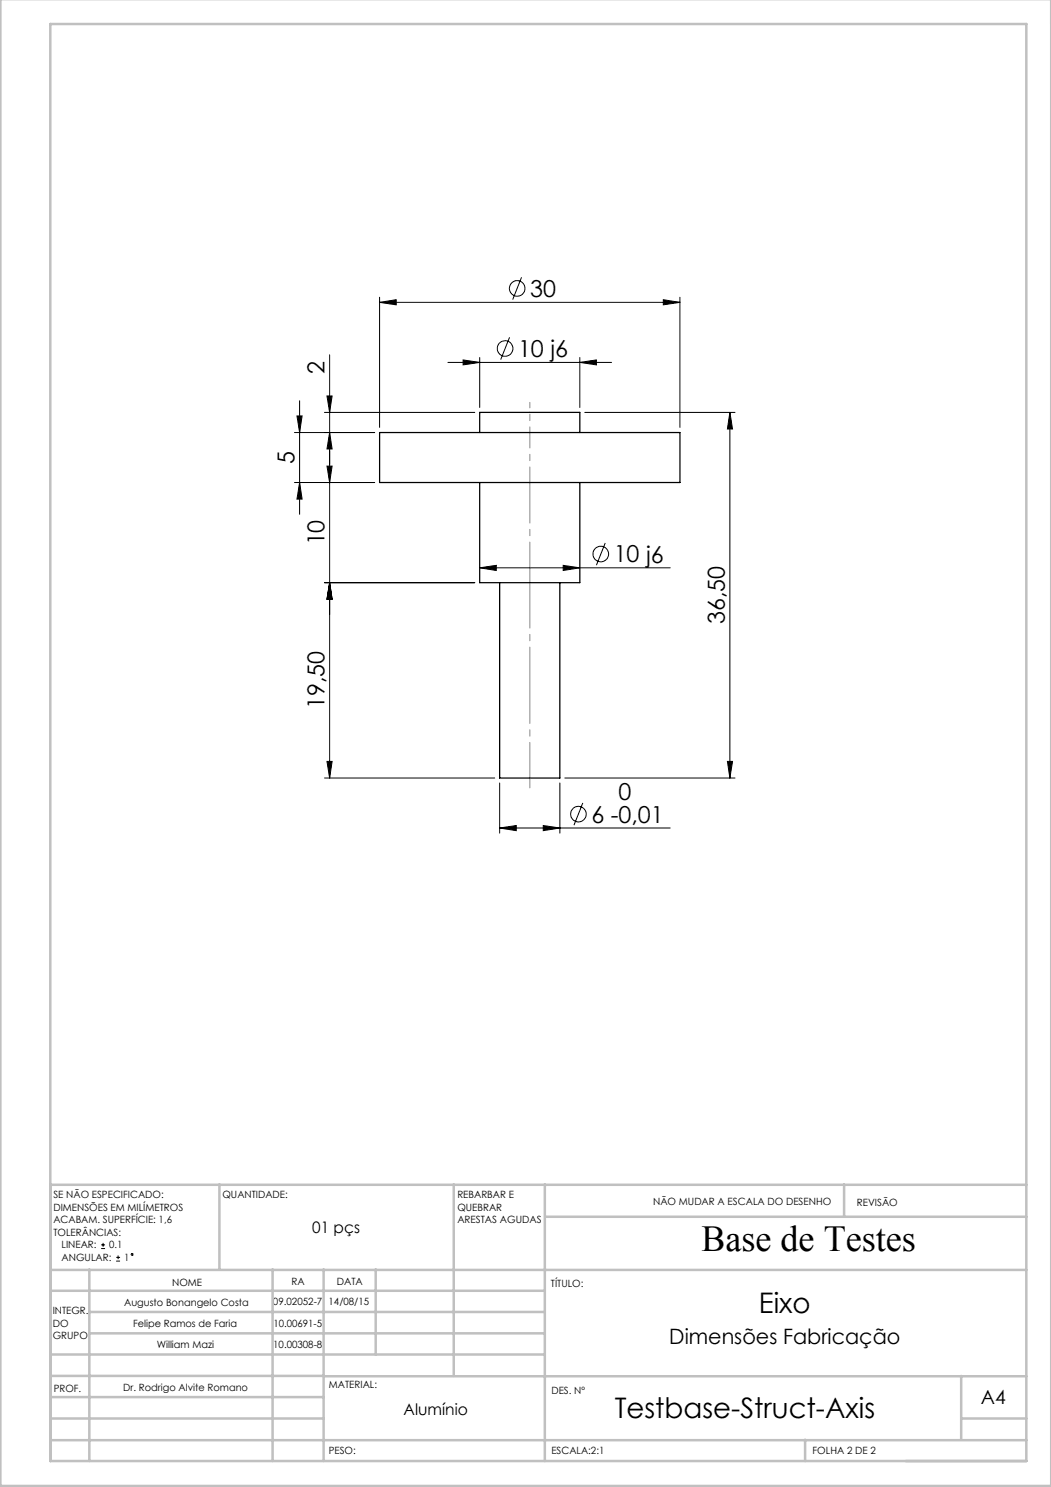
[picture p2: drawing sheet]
<svg xmlns="http://www.w3.org/2000/svg" width="210mm" height="297mm" viewBox="0 0 210 297" stroke-linecap="round" stroke-linejoin="round" font-family="sans-serif">
<g fill="none" stroke="#000" stroke-width=".2">
<path d="M75.8 59.4v26M104.2 55.4l-1.8 4.4M132.5 59.9l3.4 .5-3.4 .5zM135.9 59.4v26M65.3 79.1h1.1l-.5 3.3zM65.9 70.9v84.5M75.8 60.4l3.4-.5v1zM75.8 60.4h60.1M89.5 72.4h32.7M92.5 71.9l3.3 .5-3.3 .5zM95.8 71.4v10M101.8 67.4l-1.8 4.4"/>
<path d="M115.9 72.4l3.3-.5v1zM115.9 71.4v10M58.8 86.4h16.1M58.8 96.4h16.1M59.3 83.1h1.1l-.5 3.3zM59.9 80v22.7M59.9 96.4l.5 3.3h-1.1zM64.8 82.4h30.1M65.3 93.1h1.1l-.5 3.3zM65.9 86.4l.5 3.3h-1.1zM116.8 82.4h30.1M145.8 82.4v73"/>
<path d="M145.8 82.4l.6 3.3h-1.1zM64.8 116.4h30.1M65.9 116.4l.5 3.3h-1.1zM95.8 113.4l3.4-.5v1zM95.8 113.4h38.1M112.5 112.9l3.4 .5-3.4 .5zM120.9 108.4l-1.7 4.5M64.8 155.4h34M65.3 152.1h1.1l-.5 3.3zM99.8 156.4v10M111.9 156.4v10M112.9 155.4h34"/>
<path d="M145.3 152.1h1.1l-.6 3.3zM99.8 165.4l3.4-.5v1zM99.8 165.4h34.1M108.5 164.9l3.4 .5-3.4 .5zM116.5 160.4l-1.8 4.4M20.2 249.4h.8M20.2 248.6h.8M20.6 248.2v.8M23.2 251.9h.8M23.2 251.1h.8M23.6 250.8v.7"/>
<circle cx="103.3" cy="57.6" r="1.55"/>
<circle cx="100.9" cy="69.6" r="1.56"/>
<circle cx="120" cy="110.7" r="1.55"/>
<circle cx="115.6" cy="162.6" r="1.56"/>
<circle cx="26.4" cy="250.5" r=".19"/>
</g>
<path d="M105.9 157.4v-41" fill="none" stroke="#808080" stroke-width=".2" stroke-dasharray="15.2 1.3 1.3 1.3" stroke-dashoffset="6.2"/>
<path d="M105.9 86.4v10" fill="none" stroke="#808080" stroke-width=".2" stroke-dasharray="15.2 1.3 1.3 1.3" stroke-dashoffset="12.1"/>
<path d="M105.9 116.4v-20" fill="none" stroke="#808080" stroke-width=".2" stroke-dasharray="15.2 1.3 1.3 1.3" stroke-dashoffset="7.1"/>
<path d="M105.9 80.4v6" fill="none" stroke="#808080" stroke-width=".2" stroke-dasharray="15.2 1.3 1.3 1.3" stroke-dashoffset="14.1"/>
<g fill="none" stroke="#c0c0c0" stroke-width=".5">
<path d="M.1 -.1v296.9h209.9v-296.9M10.1 4.8h195v287h-195zM10.1 236.6h195M43.9 236.6v16.9M90.7 236.6v38.2M108.9 236.6v55.2M168.7 236.6v6.3M10.1 257.8h98.8M10.1 253.6h195M17.9 253.5v38.3M54.5 253.5v38.3M64.7 253.5v38.3"/>
<path d="M75.1 253.5v17M108.9 243h96.2M10.1 270.5h98.8M10.1 279h54.6M10.1 274.8h54.6M17.9 266.3h91M17.9 262h91M64.7 274.9h140.4M192.1 274.8v12.7M10.1 283.3h54.6M10.1 287.7h195M160.9 287.5v4.3"/>
<path d="M192.1 283.3h13"/>
</g>
<g fill="#000">
<path d="M75.8 60.4l3.4-.5v1zM132.5 59.9l3.4 .5-3.4 .5zM95.8 113.4l3.4-.5v1zM112.5 112.9l3.4 .5-3.4 .5zM99.8 165.4l3.4-.5v1zM108.5 164.9l3.4 .5-3.4 .5z"/>
<path d="M115.9 72.4l3.3-.5v1zM92.5 71.9l3.3 .5-3.3 .5z"/>
<path d="M65.3 79.1h1.1l-.5 3.3zM65.9 86.4l.5 3.3h-1.1zM59.3 83.1h1.1l-.5 3.3zM59.9 96.4l.5 3.3h-1.1zM65.3 93.1h1.1l-.5 3.3zM65.9 116.4l.5 3.3h-1.1zM65.9 116.4l.5 3.3h-1.1zM65.3 152.1h1.1l-.5 3.3zM145.8 82.4l.6 3.3h-1.1zM145.3 152.1h1.1l-.6 3.3z"/>
</g>
<path d="M75.8 86.4h60.1v10h-60.1zM95.8 86.4v-4h20.1v4M95.8 96.4v20h20.1v-20M99.8 116.4v39h12.1v-39" fill="none" stroke="#000" stroke-width=".25"/>
<text font-size="7.3" x="140.1" y="249.9">Base de Testes</text>
<g font-size="5.6">
<text x="151.6" y="262.3">Eixo</text>
<text x="122.8" y="283.3">Testbase-Struct-Axis</text>
</g>
<g font-size="4.7">
<text x="105.9" y="59.3">30</text>
<text x="103.5" y="71.3">10 j6</text>
<text x="64.9" y="74.7" transform="rotate(-90 64.9 74.7)">2</text>
<text x="58.9" y="92.7" transform="rotate(-90 58.9 92.7)">5</text>
<text x="64.9" y="109" transform="rotate(-90 64.9 109)">10</text>
<text x="122.6" y="112.3">10 j6</text>
<text x="144.9" y="124.7" transform="rotate(-90 144.9 124.7)">36,50</text>
<text x="64.9" y="141.7" transform="rotate(-90 64.9 141.7)">19,50</text>
<text x="123.6" y="159.8">0</text>
<text x="118.2" y="164.3">6 -0,01</text>
</g>
<text font-size="4.2" x="133.7" y="268.4">Dimensões Fabricação</text>
<text font-size="3.9" x="196" y="280.4">A4</text>
<g font-size="3.2">
<text x="62.4" y="246.2">01 pçs</text>
<text x="80.6" y="282.7">Alumínio</text>
</g>
<g font-size="2">
<text x="10.7" y="239.4">SE NÃO ESPECIFICADO:</text>
<text x="44.4" y="239.4">QUANTIDADE:</text>
<text x="91.4" y="239.3">REBARBAR E</text>
<text x="10.7" y="241.9">DIMENSÕES EM MILÍMETROS</text>
<text x="10.7" y="244.4">ACABAM. SUPERFÍCIE: 1,6</text>
<text x="91.4" y="241.8">QUEBRAR</text>
<text x="91.4" y="244.3">ARESTAS AGUDAS</text>
<text x="130.5" y="240.8">NÃO MUDAR A ESCALA DO DESENHO</text>
<text x="171.2" y="241">REVISÃO</text>
<text x="10.7" y="246.9">TOLERÂNCIAS:</text>
<text x="12.3" y="249.4">LINEAR:</text>
<text x="12.3" y="251.9">ANGULAR:</text>
<text x="21.8" y="249.4">0.1</text>
<text x="24.8" y="251.9">1</text>
<text x="34.4" y="256.8">NOME</text>
<text x="58.3" y="256.7">RA</text>
<text x="67.3" y="256.7">DATA</text>
<text x="110.1" y="257.1">TÍTULO:</text>
<text x="10.5" y="262.4">INTEGR.</text>
<text x="24.8" y="260.9">Augusto Bonangelo Costa</text>
<text x="54.5" y="260.7">09.02052-7</text>
<text x="65.7" y="260.7">14/08/15</text>
<text x="10.5" y="264.9">DO</text>
<text x="10.5" y="267.4">GRUPO</text>
<text x="26.6" y="265.1">Felipe Ramos de Faria</text>
<text x="31.3" y="269.2">William Mazi</text>
<text x="54.6" y="269.2">10.00308-8</text>
<text x="54.6" y="265.1">10.00691-5</text>
<text x="10.7" y="277.9">PROF.</text>
<text x="24.6" y="277.8">Dr. Rodrigo Alvite Romano</text>
<text x="65.7" y="277.3">MATERIAL:</text>
<text x="110.2" y="278.5">DES. Nº</text>
<text x="65.7" y="290.3">PESO:</text>
<text x="110.2" y="290.5">ESCALA:2:1</text>
<text x="162.4" y="290.4">FOLHA 2 DE 2</text>
</g>
</svg>
